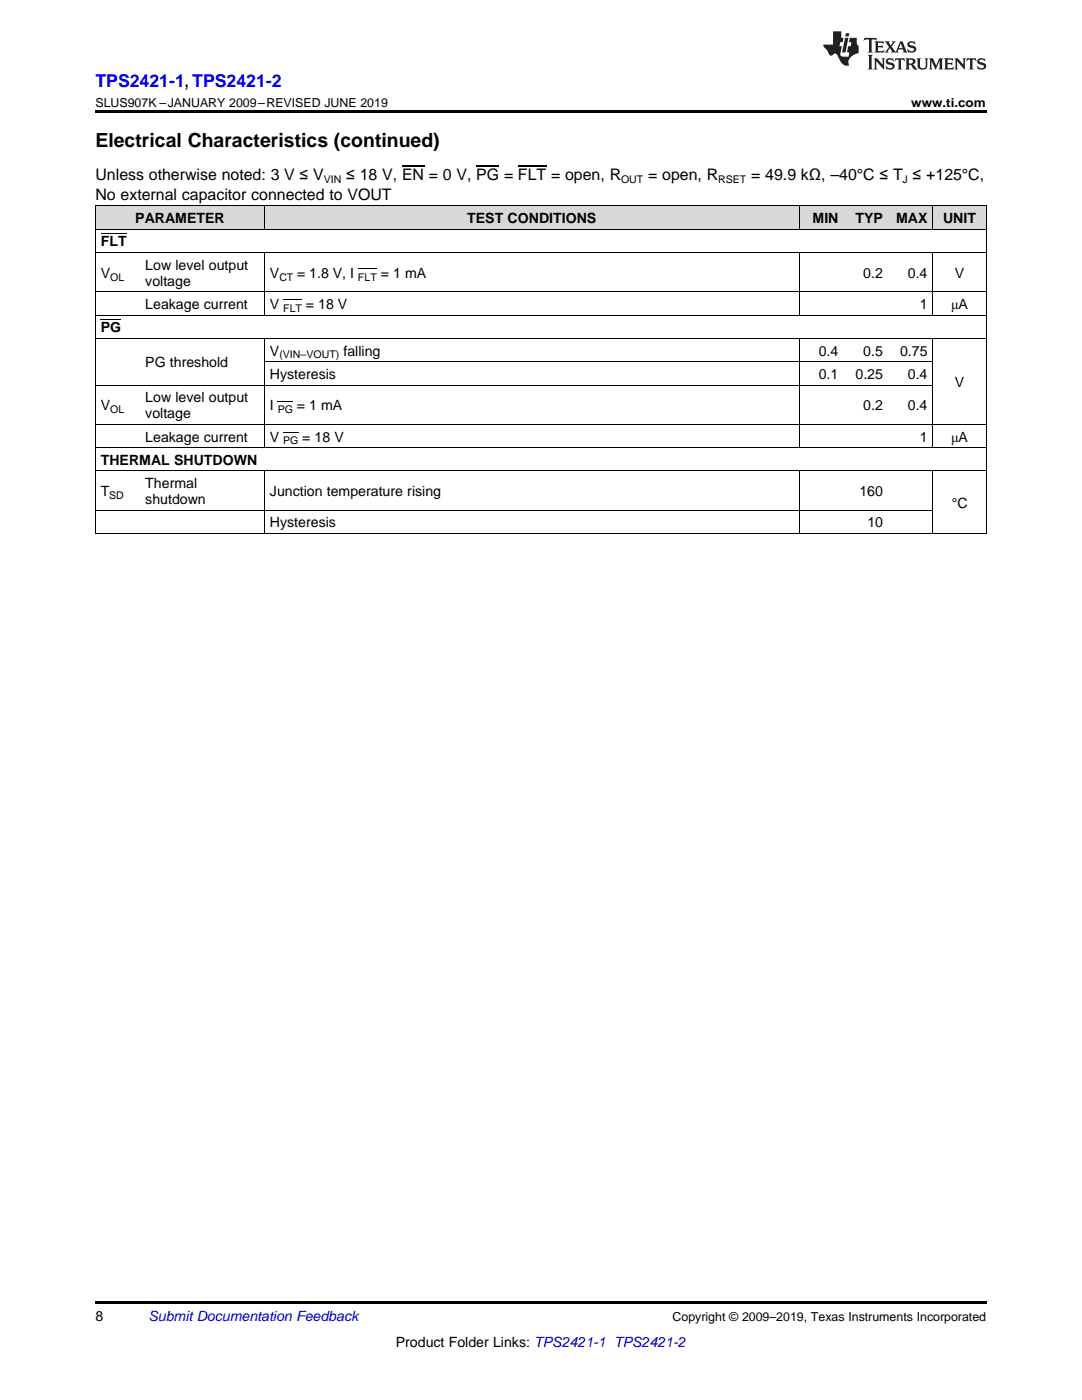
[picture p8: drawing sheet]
<svg xmlns="http://www.w3.org/2000/svg" width="216mm" height="279mm" viewBox="0 0 216 279" stroke-linecap="round" stroke-linejoin="round" font-family="sans-serif">
<g fill="#d8d8d8">
<path d="M19 41.1h8.9v4.7h-8.9z"/>
<path d="M27.9 41.1h24.9v4.7h-24.9z"/>
<path d="M52.8 41.1h51.6v4.7h-51.6z"/>
<path d="M104.4 41.1h30.2v4.7h-30.2z"/>
<path d="M134.6 41.1h24.9v4.7h-24.9z"/>
<path d="M159.5 41.1h8.9v4.7h-8.9z"/>
<path d="M168.4 41.1h8.9v4.7h-8.9z"/>
<path d="M177.3 41.1h8.9v4.7h-8.9z"/>
<path d="M186.2 41.1h10.6v4.7h-10.6z"/>
</g>
<path d="M19 22h177.8v.5h-177.8zM19 259.7h177.8v.5h-177.8z" fill="#000"/>
<g fill="none" stroke="#000" stroke-width=".2">
<path d="M19 41.1h177.8v65.4M19 58.2h177.8M19 50.4h177.8M19 45.7h177.8M19.1 41.1v65.4M52.8 41.1v4.7M52.8 50.4v12.5M159.4 41.1v4.7M159.4 50.4v12.5M186.1 41.1v4.7M186.1 50.4v12.5M19 76.9h167.2"/>
<path d="M19 67.5h177.8M19 62.9h177.8M52.8 67.6v21.8M52.8 72.2h133.4M159.4 67.6v21.8M186.1 67.6v21.8M19 94h177.8M19 89.3h177.8M19 84.7h177.8M52.8 94.1v12.4M159.4 94.1v12.4M186.1 94.1v12.4"/>
<path d="M19 106.5h177.8M19 101.8h167.2"/>
</g>
<g fill="#231f20">
<path d="M172.5 7.6l-.1 .5 .4-.2h.6v.1v2.1l-.2 .4h.9l-.2-.4v-2.1l.1-.1h.5l.5 .2-.2-.5zM174.5 8.3l.2 .3v1.5l-.2 .4h1.8l.2-.6a1.04 1.04 0 0 1-1.3 .2v-.7h.6l.3 .2v-.6l-.3 .2h-.6v-.6l.8-.1 .4 .3-.2-.5zM176.5 8.3l.9 1.1-.9 1.1h.8l-.2-.2 .4-.7 .5 .7-.2 .2h1.5l-.2-.2 .2-.4h.9l.1 .4-.2 .2h1l-.3-.3-.7-1.9h-.5l-.9 2-.8-1 .9-1h-.8l.1 .3-.4 .5-.3-.6 .1-.2zM179.7 8.6l.4 1h-.7zM181.3 8.4a.63 .63 0 0 0-.2 .7 .63 .63 0 0 0 .6 .4l.6 .2 .1 .2a.75 .75 0 0 1-.7 .4 .75 .75 0 0 1-.6-.5l.1 .7 .1-.1a1.11 1.11 0 0 0 1.5-.6 1.13 1.13 0 0 0-1.2-.8l-.1-.4a1.04 1.04 0 0 1 1.2 .2l-.2-.5-.2 .1-.4-.2zM173.2 10.9l.2 .4v2.2l-.2 .4h1l-.3-.4v-2.2l.3-.4zM174.3 11.6l.3 .4v1.5l-.3 .4h.8l-.2-.4v-1.3l1.5 1.7v-1.9l.2-.4h-.7l.2 .4v.9l-1.1-1.3zM177 11.8a.62 .62 0 0 0-.2 .7 .62 .62 0 0 0 .6 .4l.6 .1 .1 .3a.76 .76 0 0 1-.7 .3 .76 .76 0 0 1-.7-.4l.2 .7 .1-.1a1.11 1.11 0 0 0 1.5-.6 1.13 1.13 0 0 0-1.2-.8l-.1-.4a1.04 1.04 0 0 1 1.2 .2l-.2-.6-.2 .1-.5-.1zM178.7 11.6l-.2 .6a.61 .61 0 0 1 .8-.3v1.6l-.2 .4h.9l-.2-.4v-1.6a.63 .63 0 0 1 .7 .3l-.1-.6zM180.6 11.6l.3 .4v1.5l-.3 .4h1l-.2-.2-.1-.8 .6 .2a.76 .76 0 0 0 1.2 .7l-1-1a.58 .58 0 0 0 .6-.5 .58 .58 0 0 0-.5-.6zM181.4 11.9h.1a.45 .45 0 0 1 .5 .1 .45 .45 0 0 1 .1 .5l-.8 .2zM182.9 11.6l.2 .2a2.17 2.17 0 0 0 .3 1.9 .99 .99 0 0 0 1.6-.6v-1.1l.2-.4h-.7l.2 .2a1.92 1.92 0 0 1-.2 1.8 .6 .6 0 0 1-.9-.5v-1.1l.2-.4zM185.4 11.6l.2 .4v1.5l-.2 .4h.7l-.2-.4v-1.4l.8 1.8 .8-1.8v1.4l-.2 .4h.9l-.2-.4v-1.5l.2-.4h-.8l-.6 1.5-.6-1.5zM188.4 11.6l.2 .4v1.5l-.2 .4h1.8l.1-.6a1.04 1.04 0 0 1-1.2 .1v-.6h.5l.4 .2v-.6l-.4 .2h-.5v-.7h.8l.3 .3-.1-.6zM190.5 11.6l.2 .4v1.5l-.2 .4h.7l-.2-.4v-1.3l1.5 1.7v-1.9l.2-.4h-.7l.2 .4v.9l-1.1-1.3zM192.9 11.6l-.1 .6a.61 .61 0 0 1 .7-.3l.1 1.6-.3 .4h1l-.3-.4 .1-1.6a.63 .63 0 0 1 .7 .3l-.1-.6zM195.2 11.8a.62 .62 0 0 0-.2 .7 .62 .62 0 0 0 .6 .4l.6 .1 .1 .3a.76 .76 0 0 1-.7 .3 .76 .76 0 0 1-.6-.4l.1 .7 .1-.1a1.11 1.11 0 0 0 1.6-.6 1.13 1.13 0 0 0-1.3-.8l-.1-.4a1.04 1.04 0 0 1 1.2 .2l-.1-.6-.2 .1-.5-.1z"/>
<path d="M166.2 6.3v2.6h-1.9v.4l.8 .9a.91 .91 0 0 0 1 .8 .56 .56 0 0 1 .5-.3 .56 .56 0 0 1 .5 .3l.4 .8a1.53 1.53 0 0 0 1.9 1.2 1.54 1.54 0 0 1 1-2.1l.9-.3v-1.4a1.52 1.52 0 0 1-.4-1.6h-1.3l-.2 .8h.5l-.2 .8h-.5l-.1 1v.2l.4 .1-.2 .8a1.93 1.93 0 0 1-1.6-.3l.3-1.8h-.5l.2-.8h.4l.2-.8h-.4v-1.3zM168.6 7.6l-.6 2.9h.7l.6-2.9zM168.8 6.6l-.1 .7h.6l.2-.7z"/>
</g>
<path d="M20.1 46.7h5.2M56.5 59.8h3.8M71.4 53.6h3.8M20.1 63.8h4.1M55.4 80.1h3.1M56.5 86.3h3" fill="none" stroke="#000" stroke-width=".2"/>
<path d="M80.2 33.2h4.4M95 33.2h4.6M103.4 33.2h5.6" fill="none" stroke="#000" stroke-width=".21"/>
<text font-size="3.9" x="19" y="29.3">Electrical Characteristics (continued)</text>
<text font-size="3.5" fill="#00f" x="19" y="17.3">TPS2421-1, TPS2421-2</text>
<g font-size="3.2">
<text x="19" y="36">Unless otherwise noted: 3 V ≤ V</text>
<text x="69.1" y="36">≤ 18 V, EN = 0 V, PG = FLT = open, R</text>
<text x="129.3" y="36">= open, R</text>
<text x="149.9" y="36">= 49.9 kΩ, –40°C ≤ T ≤ +125°C,</text>
<text x="19" y="39.9">No external capacitor connected to VOUT</text>
</g>
<g font-size="2.8">
<text x="27" y="44.5">PARAMETER</text>
<text x="93.2" y="44.5">TEST CONDITIONS</text>
<text x="162.1" y="44.5">MIN</text>
<text x="170.7" y="44.5">TYP</text>
<text x="178.8" y="44.5">MAX</text>
<text x="188.2" y="44.5">UNIT</text>
<text x="20.1" y="49.2">FLT</text>
<text x="29" y="53.8">Low level output</text>
<text x="20.1" y="55.4">V</text>
<text x="29" y="57">voltage</text>
<text x="53.9" y="55.4">V</text>
<text x="59.3" y="55.4">= 1.8 V, I</text>
<text x="76" y="55.4">= 1 mA</text>
<text x="172.3" y="55.4">0.2</text>
<text x="181.2" y="55.4">0.4</text>
<text x="190.5" y="55.4">V</text>
<text x="29" y="61.7">Leakage current</text>
<text x="53.9" y="61.7">V</text>
<text x="61" y="61.7">= 18 V</text>
<text x="183.5" y="61.7">1</text>
<text x="189.8" y="61.7">μA</text>
<text x="20.1" y="66.3">PG</text>
<text x="53.9" y="71">V</text>
<text x="68.5" y="71">falling</text>
<text x="163.4" y="71">0.4</text>
<text x="172.3" y="71">0.5</text>
<text x="179.6" y="71">0.75</text>
<text x="29" y="73.3">PG threshold</text>
<text x="53.9" y="75.6">Hysteresis</text>
<text x="163.4" y="75.6">0.1</text>
<text x="170.7" y="75.6">0.25</text>
<text x="181.2" y="75.6">0.4</text>
<text x="190.5" y="77.2">V</text>
<text x="20.1" y="81.9">V</text>
<text x="29" y="80.3">Low level output</text>
<text x="29" y="83.5">voltage</text>
<text x="53.9" y="81.9">I</text>
<text x="59.2" y="81.9">= 1 mA</text>
<text x="172.3" y="81.9">0.2</text>
<text x="181.2" y="81.9">0.4</text>
<text x="29" y="88.1">Leakage current</text>
<text x="53.9" y="88.1">V</text>
<text x="60.3" y="88.1">= 18 V</text>
<text x="183.5" y="88.1">1</text>
<text x="189.8" y="88.1">μA</text>
<text x="20.1" y="92.8">THERMAL SHUTDOWN</text>
<text x="20.1" y="99">T</text>
<text x="29" y="97.4">Thermal</text>
<text x="29" y="100.6">shutdown</text>
<text x="53.9" y="99">Junction temperature rising</text>
<text x="171.5" y="99">160</text>
<text x="189.9" y="101.4">°C</text>
<text x="53.9" y="105.3">Hysteresis</text>
<text x="173.1" y="105.3">10</text>
<text x="19" y="263.6">8</text>
<text x="79" y="268.9">Product Folder Links: TPS2421-1 TPS2421-2</text>
</g>
<text font-size="2.8" fill="#0000c8" x="29.6" y="263.6">Submit Documentation Feedback</text>
<g font-size="2.5">
<text x="19" y="21.4">SLUS907K –JANUARY 2009–REVISED JUNE 2019</text>
<text x="181.8" y="21.4">www.ti.com</text>
<text x="134.2" y="263.6">Copyright © 2009–2019, Texas Instruments Incorporated</text>
</g>
<g font-size="2.1">
<text x="64.6" y="36.6">VIN</text>
<text x="123.9" y="36.6">OUT</text>
<text x="143.3" y="36.6">RSET</text>
<text x="180.1" y="36.6">J</text>
<text x="22" y="56">OL</text>
<text x="55.7" y="56">CT</text>
<text x="71.4" y="56">FLT</text>
<text x="56.5" y="62.2">FLT</text>
<text x="55.7" y="71.5">(VIN–VOUT)</text>
<text x="22" y="82.4">OL</text>
<text x="55.4" y="82.4">PG</text>
<text x="56.5" y="88.7">PG</text>
<text x="21.8" y="99.6">SD</text>
</g>
</svg>
